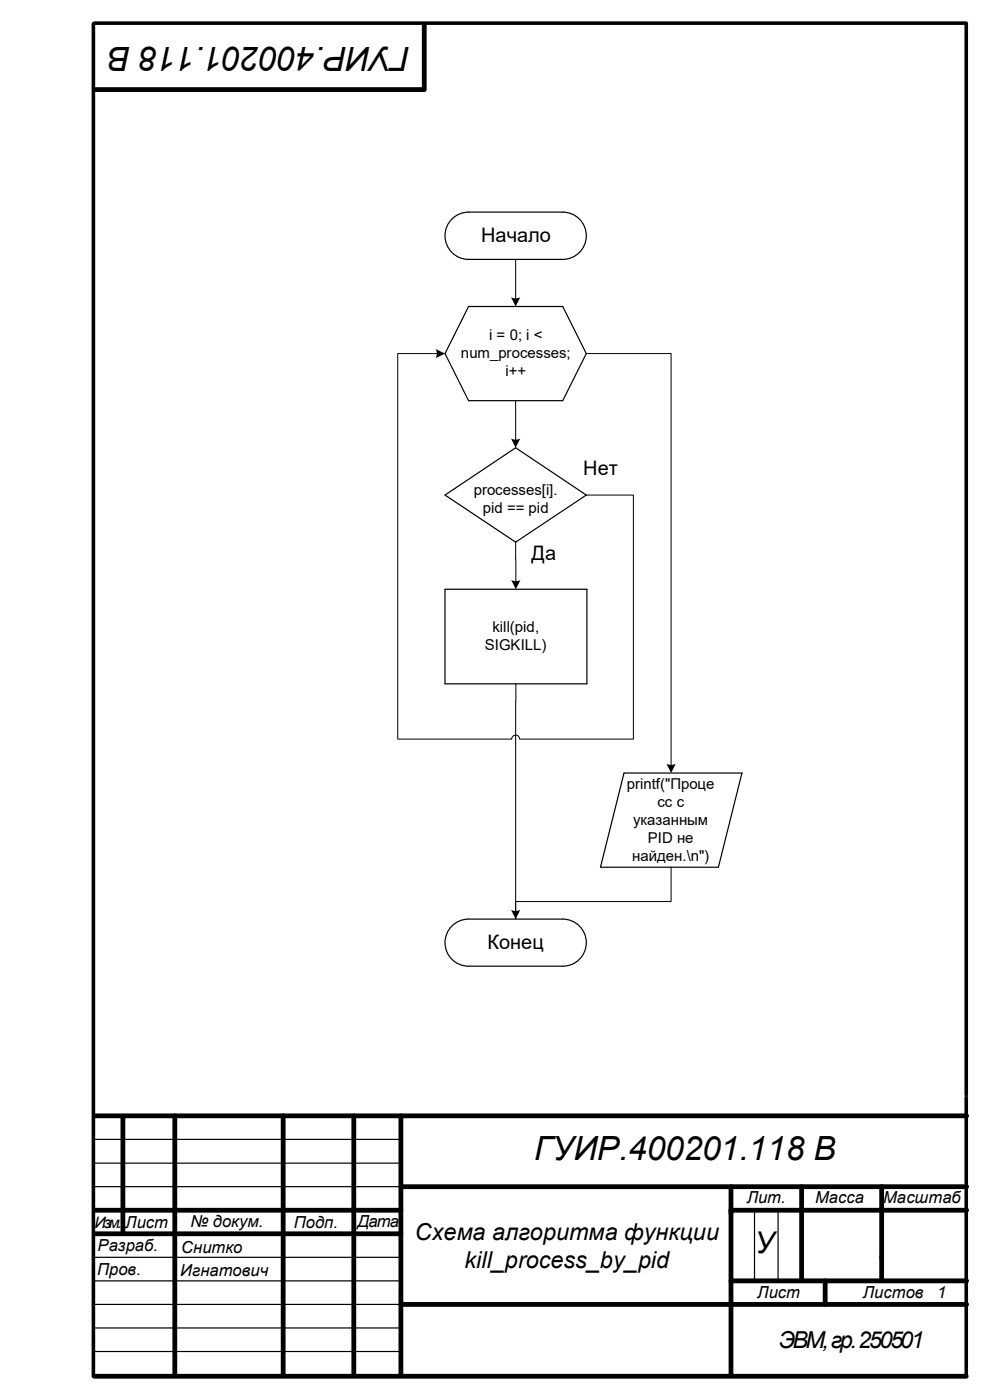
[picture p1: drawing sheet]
<svg xmlns="http://www.w3.org/2000/svg" width="210mm" height="297mm" viewBox="0 0 210 297" stroke-linecap="round" stroke-linejoin="round" font-family="sans-serif">
<path d="M19.8 5v287M20 4.9h185v227.4M205 232.8v59.2" fill="none" stroke="#000" stroke-width=".76"/>
<g fill="none" stroke="#000" stroke-width="1">
<path d="M90 5.4v13.6h-70M20.1 236.7h185M26.1 237.2v24.5M37.1 236.7v55M60.1 236.7v55M75.1 236.7v55M85 236.7v55M20.1 256.8h64.9M85 251.8h120.1M155.1 251.8v39.9M155.1 256.8h50M170.1 251.8v19.9"/>
<path d="M187 251.8v19.9M20.1 261.7h64.9M85 276.7h120.1M155.1 271.7h50M175 271.7v5M20 292h185"/>
</g>
<g fill="none" stroke="#000" stroke-width=".25">
<path d="M95.6 46.8a5 5 0 0 1 3.8-1.8h20a5 5 0 0 1 5 5 5 5 0 0 1-5 5h-20a5 5 0 0 1-4.5-2.9 5 5 0 0 1 .7-5.3zM99.4 65h20l5 10-5 10h-20l-5-10zM94.4 105l15-10 15 10-15 10zM94.4 125h30.1v20.1h-30.1zM132.4 164h25l-5 20h-25zM95.6 196.8a5 5 0 0 1 3.8-1.8h20a5 5 0 0 1 5 5 5 5 0 0 1-5 5h-20a5 5 0 0 1-4.5-2.9 5 5 0 0 1 .7-5.3zM20.1 241.7h64.9M20.1 246.8h64.9M20.1 251.8h64.9M160.1 256.8v14.9M165.1 256.8v14.9M20.1 266.7h64.9"/>
<path d="M20.1 271.7h64.9M20.1 276.7h64.9M20.1 281.7h64.9M20.1 286.7h64.9"/>
</g>
<path d="M109.4 55v8.5M92.9 75h-8.5v81.8h24.1a.85 .85 0 0 1 .9-.8 .85 .85 0 0 1 .8 .8h24.2v-51.8h-10M124.4 75h18v87.5M109.4 85v8.5M109.4 115v8.5M109.4 145.1v48.4M142.4 184v7.3h-33v3.7" fill="none" stroke="#000" stroke-width=".21"/>
<g fill="#000">
<path d="M92.4 74l2 1-2 1a2 2 0 0 0 0-2z" fill-rule="evenodd"/>
<path d="M108.4 63.1l1.2 .2 .8-.2-1 1.9z" fill-rule="evenodd"/>
<path d="M108.4 93l1.2 .3 .8-.3-1 2z" fill-rule="evenodd"/>
<path d="M108.5 123.1l1.1 .2 .8-.2-1 1.9z" fill-rule="evenodd"/>
<path d="M141.4 162.1l1.2 .2 .7-.2-.9 1.9z" fill-rule="evenodd"/>
<path d="M108.4 193l.8 .3 1.2-.3-1 2z" fill-rule="evenodd"/>
</g>
<g font-size="7.1">
<text x="87" y="9.9" transform="rotate(-180 87 9.9)">ГУИР.400201.118 В</text>
<text x="113.3" y="246.1">ГУИР.400201.118 В</text>
</g>
<text font-size="6.4" x="160.1" y="265.9">У</text>
<g font-size="5">
<text x="88" y="263">Схема алгоритма функции</text>
<text x="98.6" y="269">kill_process_by_pid</text>
<text x="165.2" y="286">ЭВМ, гр. 250501</text>
</g>
<g font-size="4.2">
<text x="102.1" y="51.3">Начало</text>
<text x="123.7" y="100.8">Нет</text>
<text x="112.8" y="118.8">Да</text>
<text x="103.4" y="201.3">Конец</text>
</g>
<g font-size="3.5">
<text x="158.4" y="255.3">Лит.</text>
<text x="172.9" y="255.3">Масса</text>
<text x="187.4" y="255.3">Масштаб</text>
<text x="26.6" y="260.5">Лист</text>
<text x="40.4" y="260.4">№ докум.</text>
<text x="62.3" y="260.5">Подп.</text>
<text x="75.9" y="260.4">Дата</text>
<text x="20.7" y="265.5">Разраб.</text>
<text x="38.4" y="265.9">Снитко</text>
<text x="20.6" y="270.5">Пров.</text>
<text x="38.2" y="270.8">Игнатович</text>
<text x="160.7" y="275.3">Лист</text>
<text x="183" y="275.3">Листов</text>
<text x="198.8" y="275.4">1</text>
</g>
<text font-size="3.3" x="20.1" y="260.5">Изм.</text>
<g font-size="3.2">
<text x="97.8" y="76">num_processes;</text>
<text x="103.8" y="72.2">i = 0; i &lt;</text>
<text x="107.2" y="79.8">i++</text>
<text x="100.5" y="105.1">processes[i].</text>
<text x="102.4" y="108.9">pid == pid</text>
<text x="102.9" y="137.9">SIGKILL)</text>
<text x="104.5" y="134.1">kill(pid,</text>
<text x="133" y="167.3">printf(&quot;Проце</text>
<text x="139.5" y="171.2">сс с</text>
<text x="134.3" y="175">указанным</text>
<text x="137.5" y="178.8">PID не</text>
<text x="134.1" y="182.6">найден.\n&quot;)</text>
</g>
</svg>
